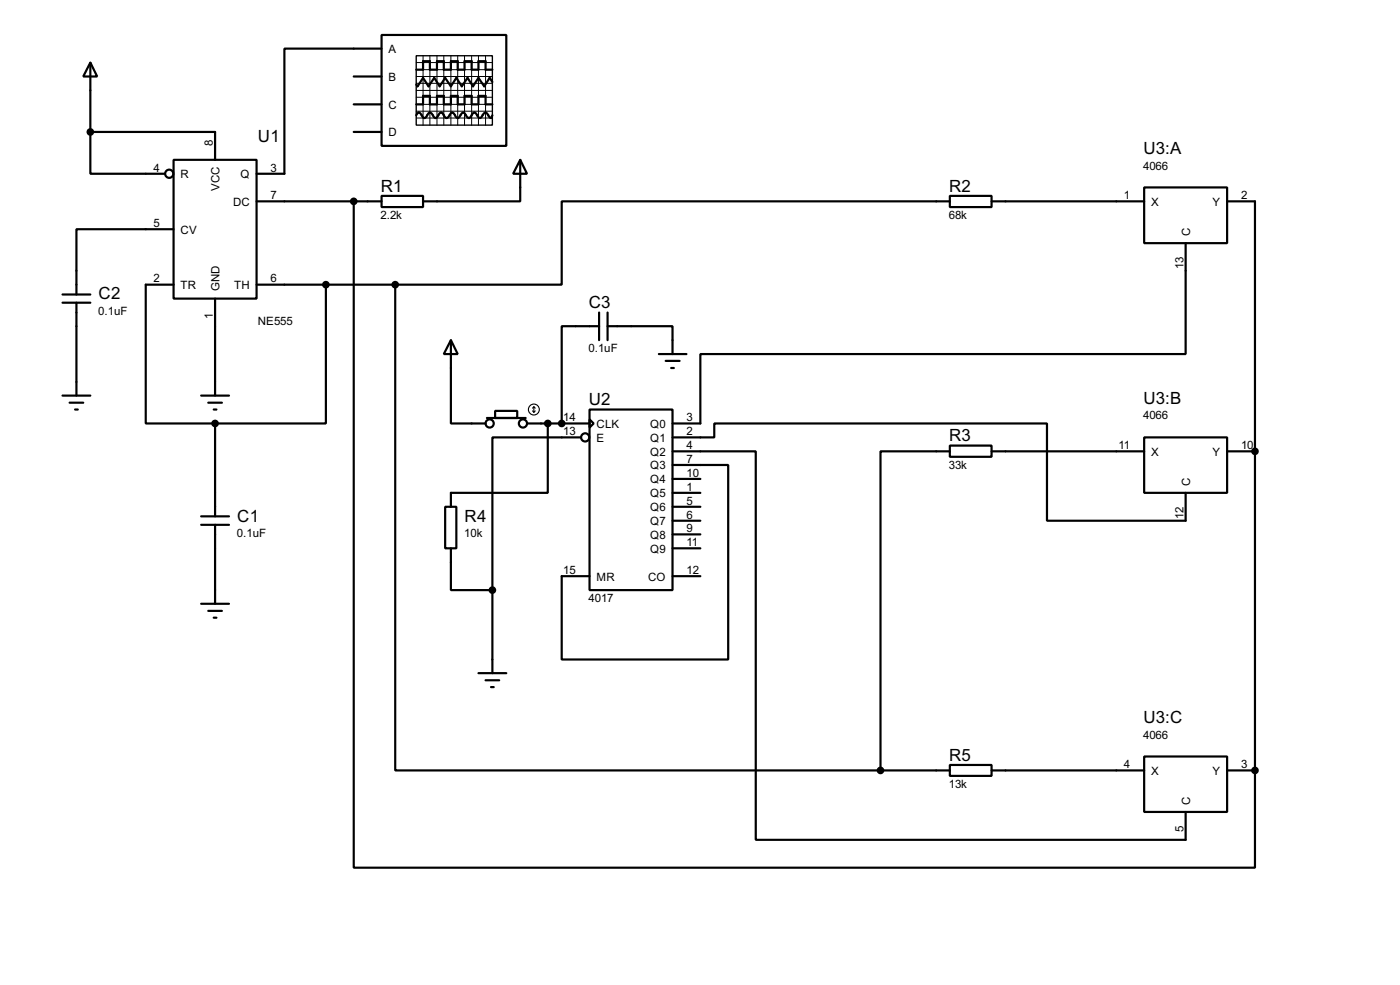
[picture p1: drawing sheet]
<svg xmlns="http://www.w3.org/2000/svg" width="256mm" height="180mm" viewBox="0 0 256 180" stroke-linecap="round" stroke-linejoin="round" font-family="sans-serif">
<g fill="none" stroke="#000" stroke-width=".4">
<path d="M16.6 11.5l1.2 2.5h-2.5zM16.6 11.5v12.7M64.8 19.1h5.1M64.8 14h5.1M69.9 6.4h22.9v20.3h-22.9zM69.9 8.9h-17.8v22.9h-5.1M76.3 12.8h1.2v-1.6h1.3v1.6h1.3v-1.6h1.2v1.6h1.3v-1.6h1.3v1.6h1.2v-1.6h1.3v1.6h1.3v-1.6h1.3v1.6h1.2M76.3 19.1h1.2v-1.5h1.3v1.5h1.3v-1.5h1.2v1.5h1.3v-1.5h1.3v1.5h1.2v-1.5h1.3v1.5h1.3v-1.5h1.3v1.5h1.2M90.2 15l-.5-.7-1 1.5-1-1.5-1 1.5-1-1.5-1.1 1.5-1-1.5-1 1.5-1-1.5-1 1.5-1-1.5-1.1 1.5-1-1.5-1 1.5-.2-.3M16.6 24.2v7.6h13.7M16.6 24.2h22.8v5.1M31.8 29.3h15.2v25.4h-15.2z"/>
<path d="M47 36.9h22.9M64.8 36.9v121.9h165.1v-17.8M64.8 24.2h5.1M69.9 35.9h7.6v2h-7.6zM76.3 21.1l.2-.4 .3-.1 .2 .1 .5 .8 .3 .1 .2-.1 .5-.8a.6 .6 0 0 1 .9 .5l.4 .4 .2-.1 .5-.8 .3-.1 .3 .1 .5 .8a.6 .6 0 0 0 .8-.5l.5-.4 .2 .1 .5 .8 .3 .1 .2-.1 .5-.8 .3-.1 .2 .1 .3 .4a.54 .54 0 0 0 .7 .4l.5-.8 .3-.1 .3 .1 .5 .8 .2 .1 .3-.1 .2-.4a.54 .54 0 0 1 .8-.4l.5 .8 .3 .1 .2-.5M95.3 29.3l1.3 2.5h-2.6zM95.3 29.3v7.6h-17.8M174 35.9h7.7v2h-7.7zM174 36.9h-71.1v15.2h-30.5M181.7 36.9h27.9M209.6 34.3h15.2v10.2h-15.2zM224.8 36.9h5.1v104.1"/>
<path d="M11.5 55.4h5.1M11.5 53.9h5.1M14 55.4v17M31.8 42h-17.8v11.9M31.8 52.1h-5.1v25.4h12.7M39.4 54.7v17.7M47 52.1h25.4M59.7 52.1v25.4h-20.3M72.4 52.1v88.9h88.9M109.8 59.7h-6.9v17.8M109.8 57.2v5.1M111.3 59.7h11.9v5.1"/>
<path d="M111.3 57.2v5.1M217.2 44.5v20.3h-88.9v12.7h-5.1M11.5 72.4h5.1M12.8 73.7h2.5M13.8 75h.5M36.9 72.4h5.1M38.2 73.7h2.5M39.2 75h.5M39.4 77.5v17M82.6 62.3l1.3 2.5h-2.6zM82.6 62.3v15.2h6.4M89.2 76.5h7.1"/>
<path d="M90.7 75.2h4.1v1.3h-4.1zM96.6 77.5h11.4M100.4 77.5v12.7h-17.8v2.6M108 75h15.2v33h-15.2zM108 76.8l.8 .7-.8 .8zM120.7 64.8h5.1M122 66.1h2.5M123 67.4h.5M36.9 96.1h5.1M36.9 94.5h5.1M39.4 96.1v14.4M81.6 92.8h2v7.6h-2z"/>
<path d="M106.5 80.1h-16.3v27.9M123.2 85.1h10.2v35.6h-30.5v-15.2h5.1M123.2 80.1h7.7v-2.6h60.9v17.8h25.4v-5.1M123.2 82.6h15.3v71.1h78.7v-5.1M123.2 87.7h5.1M123.2 90.2h5.1M123.2 92.8h5.1M123.2 95.3h5.1M123.2 97.8h5.1M174 81.6h7.7v2h-7.7zM174 82.6h-12.7v58.4M181.7 82.6h27.9"/>
<path d="M209.6 80.1h15.2v10.1h-15.2zM224.8 82.6h5.1M36.9 110.5h5.1M38.2 111.8h2.5M39.2 113.1h.5M82.6 100.4v7.6h7.6M90.2 108v15.2M123.2 105.5h5.1M123.2 100.4h5.1M87.7 123.2h5.1M89 124.5h2.5M90 125.8h.5"/>
<path d="M209.6 138.5h15.2v10.1h-15.2zM161.3 141h12.7M174 140h7.7v2h-7.7zM181.7 141h27.9M224.8 141h5.1"/>
<circle cx="31" cy="31.8" r=".75"/>
<circle cx="89.7" cy="77.5" r=".75"/>
<circle cx="95.8" cy="77.5" r=".75"/>
<circle cx="107.2" cy="80.1" r=".75"/>
</g>
<g fill="#000">
<circle cx="102.9" cy="77.5" r=".2"/>
<circle cx="229.9" cy="82.6" r=".2"/>
<circle cx="229.9" cy="141" r=".2"/>
</g>
<g fill="#000" stroke="#000" stroke-width=".4">
<circle cx="16.5" cy="24.2" r=".5"/>
<circle cx="64.8" cy="36.9" r=".5"/>
<circle cx="59.7" cy="52.1" r=".5"/>
<circle cx="72.4" cy="52.1" r=".5"/>
<circle cx="39.4" cy="77.5" r=".5"/>
<circle cx="100.3" cy="77.5" r=".5"/>
<circle cx="102.9" cy="77.5" r=".5"/>
<circle cx="229.9" cy="82.6" r=".5"/>
<circle cx="90.2" cy="108" r=".5"/>
<circle cx="161.3" cy="141" r=".5"/>
<circle cx="229.9" cy="141" r=".5"/>
</g>
<g fill="none" stroke="#000" stroke-width=".2">
<path d="M97.6 75.2l.2 .3M97.8 74.5v1M97.8 74.5l-.2 .2M97.8 74.5l.3 .2M98.1 75.2l-.3 .3"/>
<circle cx="97.8" cy="75" r="1"/>
</g>
<path d="M76.3 10.2h13.9v12.7h-13.9z" fill="none" stroke="#000" stroke-width=".25"/>
<g fill="none" stroke="#000" stroke-width=".18">
<path d="M76.3 14h13.9M76.3 11.5h13.9M76.3 12.8h13.9M76.3 15.3h13.9M76.3 17.8h13.9M76.3 19.1h13.9M76.3 16.6h13.9M77.5 10.2v12.7M78.8 10.2v12.7M80.1 10.2v12.7M81.3 10.2v12.7M82.6 10.2v12.7"/>
<path d="M83.9 10.2v12.7M85.1 10.2v12.7M86.4 10.2v12.7M87.7 10.2v12.7M89 10.2v12.7M76.3 20.4h13.9M76.3 21.6h13.9"/>
</g>
<g font-size="3.5">
<text x="47.3" y="25.9">U1</text>
<text x="209.5" y="28.2">U3:A</text>
<text x="69.8" y="35.1">R1</text>
<text x="173.9" y="35.1">R2</text>
<text x="18.1" y="54.8">C2</text>
<text x="107.9" y="56.4">C3</text>
<text x="107.9" y="74.1">U2</text>
<text x="209.5" y="73.9">U3:B</text>
<text x="173.9" y="80.8">R3</text>
<text x="43.5" y="95.5">C1</text>
<text x="85.1" y="95.5">R4</text>
<text x="209.5" y="132.3">U3:C</text>
<text x="173.9" y="139.2">R5</text>
</g>
<g font-size="2.4">
<text x="71.2" y="9.7">A</text>
<text x="71.2" y="14.8">B</text>
<text x="71.2" y="19.9">C</text>
<text x="39" y="26.7" transform="rotate(-90 39 26.7)">8</text>
<text x="71.2" y="25">D</text>
<text x="28.1" y="31.4">4</text>
<text x="33.1" y="32.6">R</text>
<text x="40.2" y="35" transform="rotate(-90 40.2 35)">VCC</text>
<text x="44.1" y="32.6">Q</text>
<text x="49.6" y="31.4">3</text>
<text x="209.4" y="31">4066</text>
<text x="28.1" y="41.6">5</text>
<text x="42.7" y="37.7">DC</text>
<text x="49.6" y="36.5">7</text>
<text x="69.7" y="40.1">2.2k</text>
<text x="173.8" y="40.1">68k</text>
<text x="205.9" y="36.5">1</text>
<text x="210.9" y="37.7">X</text>
<text x="222.1" y="37.7">Y</text>
<text x="227.4" y="36.5">2</text>
<text x="33.1" y="42.7">CV</text>
<text x="218" y="43.2" transform="rotate(-90 218 43.2)">C</text>
<text x="28.1" y="51.7">2</text>
<text x="33.1" y="52.9">TR</text>
<text x="40.2" y="53.3" transform="rotate(-90 40.2 53.3)">GND</text>
<text x="42.9" y="52.9">TH</text>
<text x="49.6" y="51.7">6</text>
<text x="216.8" y="49.3" transform="rotate(-90 216.8 49.3)">13</text>
<text x="18" y="57.7">0.1uF</text>
<text x="39" y="58.4" transform="rotate(-90 39 58.4)">1</text>
<text x="47.2" y="59.4">NE555</text>
<text x="107.8" y="64.5">0.1uF</text>
<text x="103.2" y="77.1">14</text>
<text x="125.8" y="77.1">3</text>
<text x="209.4" y="76.8">4066</text>
<text x="103.2" y="79.7">13</text>
<text x="109.3" y="78.3">CLK</text>
<text x="109.3" y="80.8">E</text>
<text x="119.1" y="78.3">Q0</text>
<text x="119.1" y="80.8">Q1</text>
<text x="119.1" y="83.4">Q2</text>
<text x="125.8" y="79.7">2</text>
<text x="125.8" y="82.2">4</text>
<text x="204.9" y="82.2">11</text>
<text x="210.9" y="83.4">X</text>
<text x="222.1" y="83.4">Y</text>
<text x="227.4" y="82.2">10</text>
<text x="119.1" y="85.9">Q3</text>
<text x="119.1" y="88.5">Q4</text>
<text x="125.8" y="84.7">7</text>
<text x="125.8" y="87.3">10</text>
<text x="125.8" y="89.8">1</text>
<text x="173.8" y="85.8">33k</text>
<text x="218" y="88.9" transform="rotate(-90 218 88.9)">C</text>
<text x="119.1" y="91">Q5</text>
<text x="119.1" y="93.6">Q6</text>
<text x="125.8" y="92.4">5</text>
<text x="125.8" y="94.9">6</text>
<text x="216.8" y="95.1" transform="rotate(-90 216.8 95.1)">12</text>
<text x="43.4" y="98.4">0.1uF</text>
<text x="85.1" y="98.4">10k</text>
<text x="119.1" y="96.1">Q7</text>
<text x="119.1" y="98.6">Q8</text>
<text x="119.1" y="101.2">Q9</text>
<text x="125.8" y="97.4">9</text>
<text x="125.8" y="100">11</text>
<text x="103.2" y="105.1">15</text>
<text x="109.3" y="106.3">MR</text>
<text x="118.7" y="106.3">CO</text>
<text x="125.8" y="105.1">12</text>
<text x="107.8" y="110.2">4017</text>
<text x="209.4" y="135.2">4066</text>
<text x="205.9" y="140.6">4</text>
<text x="210.9" y="141.8">X</text>
<text x="222.1" y="141.8">Y</text>
<text x="227.4" y="140.6">3</text>
<text x="173.8" y="144.2">13k</text>
<text x="218" y="147.3" transform="rotate(-90 218 147.3)">C</text>
<text x="216.8" y="152.3" transform="rotate(-90 216.8 152.3)">5</text>
</g>
</svg>
